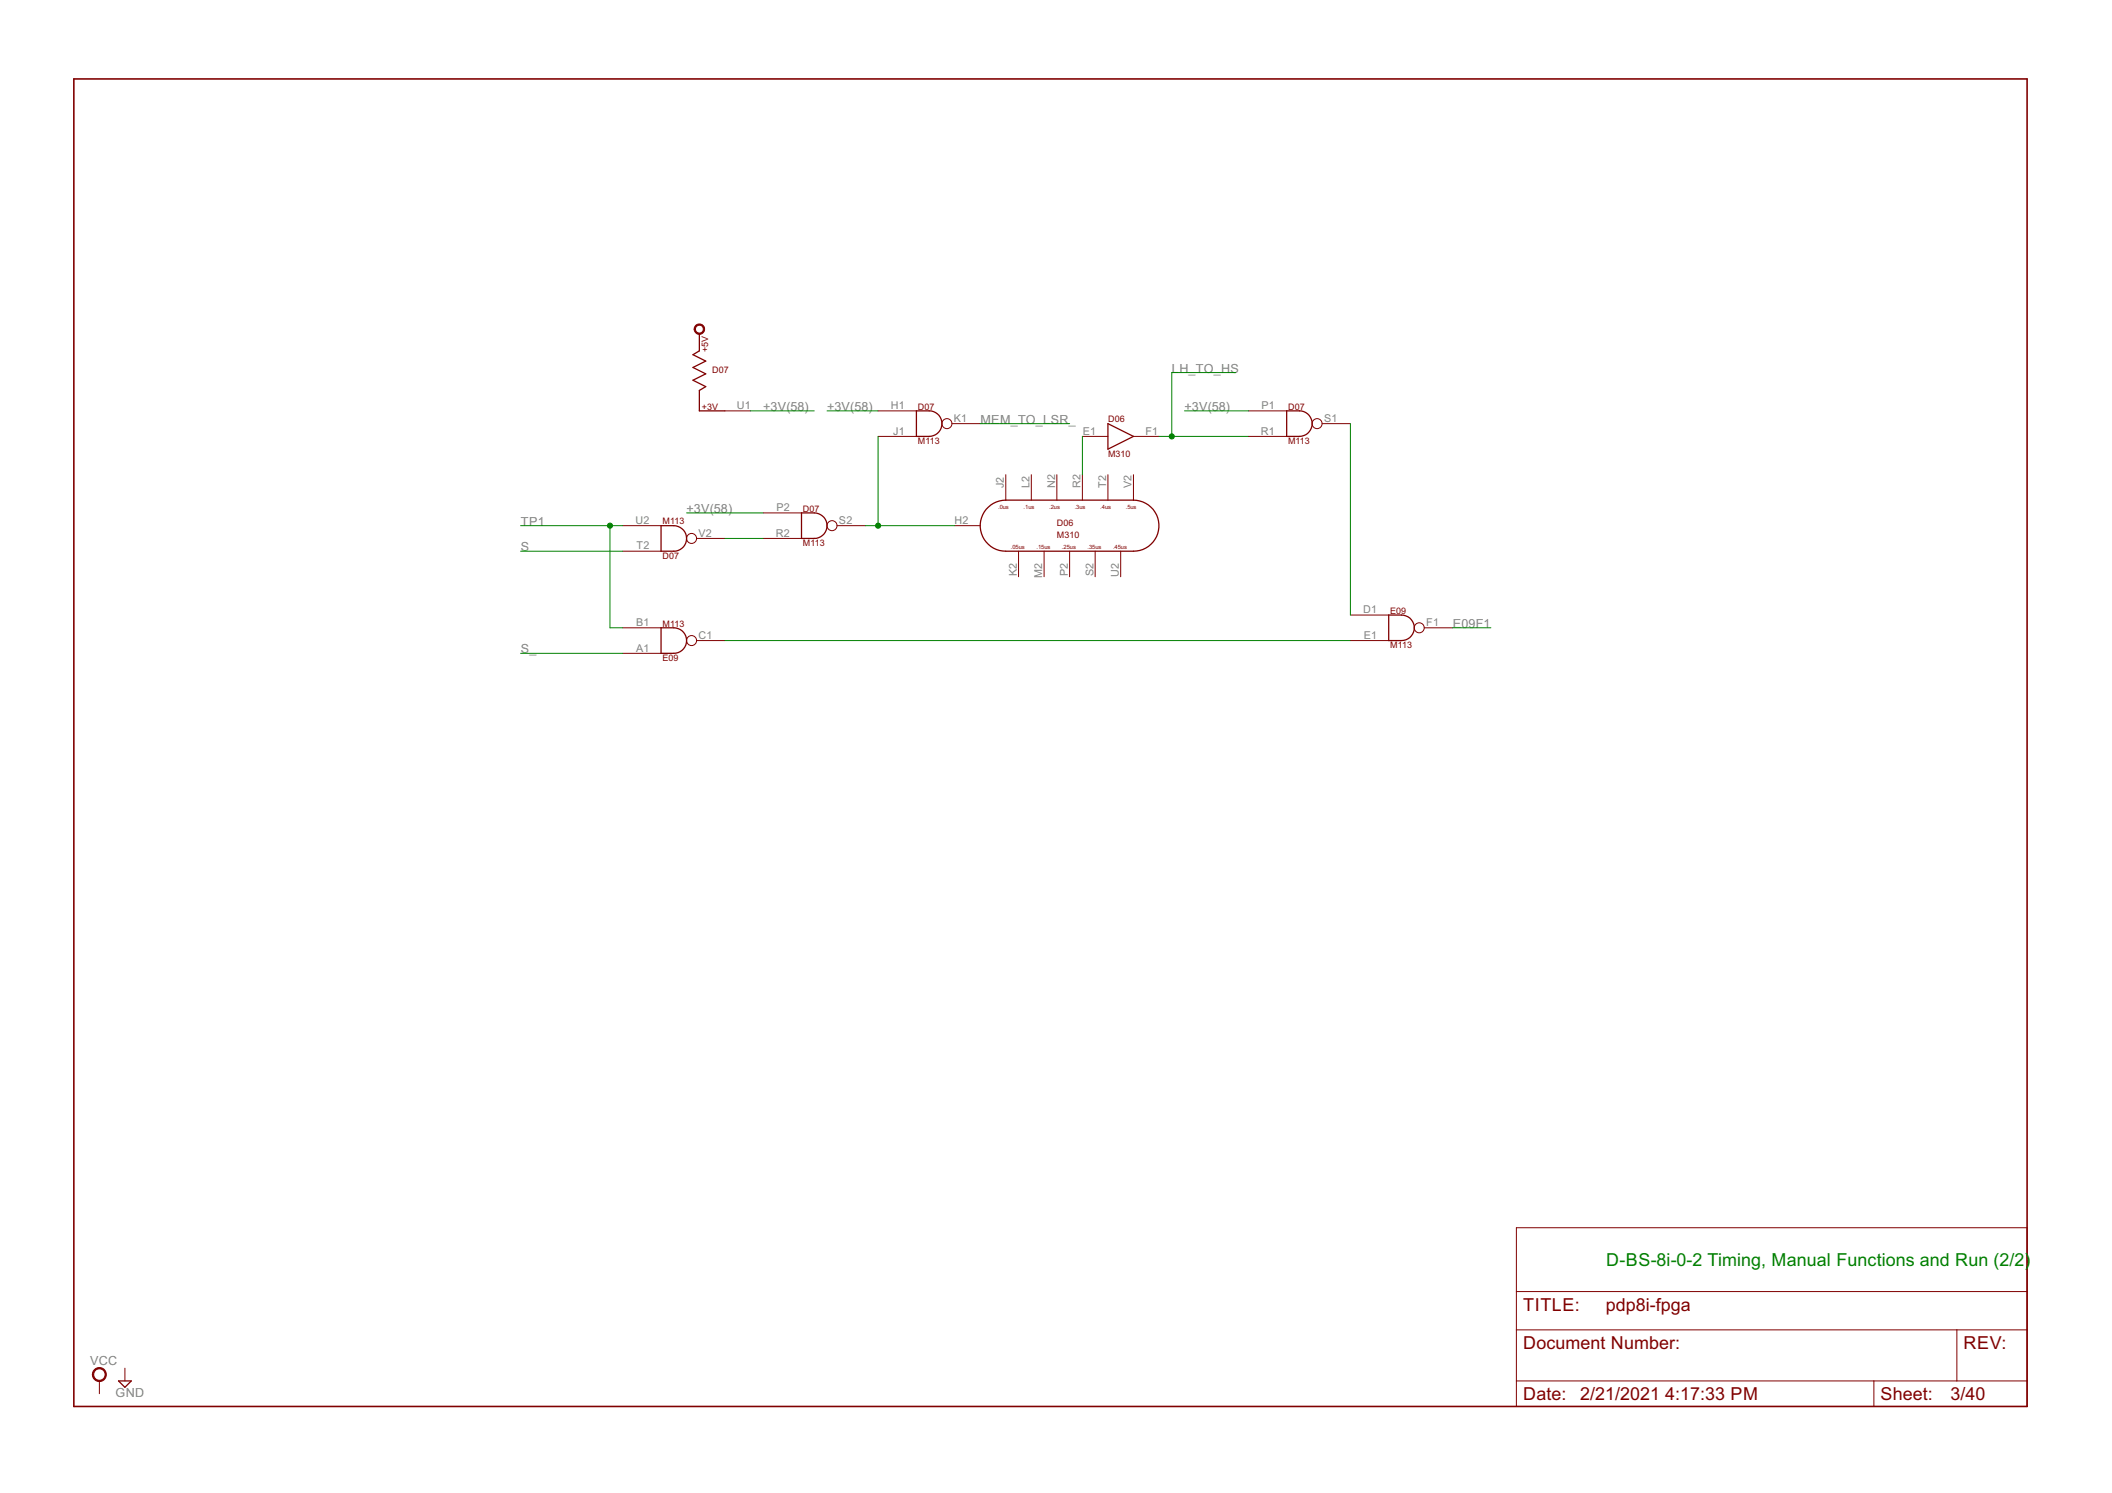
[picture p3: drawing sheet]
<svg xmlns="http://www.w3.org/2000/svg" width="420mm" height="297mm" viewBox="0 0 420 297" stroke-linecap="round" stroke-linejoin="round" font-family="sans-serif">
<path d="M14.7 15.7h388.6v264.1h-388.6z" fill="none" stroke="#800000" stroke-width=".32"/>
<g fill="none" stroke="#800000" stroke-width=".2">
<path d="M144.2 81.7h5.1M174.7 81.7h7.6M174.7 86.8h7.6M189.4 84.3h5.6M200.1 94.4v5.1M205.2 94.4v5.1M210.2 94.4v5.1M215.3 86.8h5.1M215.3 94.4v5.1M220.4 94.4v5.1M225.5 86.8h5.1M225.5 94.4v5.1"/>
<path d="M248.3 81.7h7.7M248.3 86.8h7.7M263 84.3h5.6M123.9 104.6h7.6M123.9 109.7h7.6M138.6 107.1h5.6M151.8 102h7.6M151.8 107.1h7.6M166.5 104.6h5.6M189.9 104.6h5.1M202.6 109.7v5M207.7 109.7v5"/>
<path d="M212.8 109.7v5M217.9 109.7v5M222.9 109.7v5M123.9 130h7.6M123.9 124.9h7.6M138.6 127.4h5.6M268.6 127.4h7.7M268.6 122.4h7.7M283.3 124.9h5.7M301.7 244.3h101.6v35.5h-101.6zM301.7 257h101.6M19.8 274.7v2.6"/>
<path d="M24.8 272.2v2.5M301.7 264.6h101.6M301.7 274.7h101.6M372.8 274.7v5.1M389.3 264.6v10.1"/>
<circle cx="188.4" cy="84.3" r=".99"/>
<circle cx="262" cy="84.3" r=".99"/>
<circle cx="137.6" cy="107.1" r=".99"/>
<circle cx="165.5" cy="104.6" r=".99"/>
<circle cx="137.6" cy="127.4" r=".99"/>
<circle cx="282.3" cy="124.9" r=".99"/>
</g>
<path d="M139.1 66.5v3.3l-1.2 .8 2.5 1.2-2.5 1.3 2.5 1.3-2.5 1.2 2.5 1.3-1.3 .8v4h5.1M182.3 81.7h2.5a2.54 2.54 0 0 1 2.6 2.6 2.54 2.54 0 0 1-2.6 2.5h-2.5zM220.4 84.3l5.1 2.5-5.1 2.6zM256 81.7h2.5a2.54 2.54 0 0 1 2.5 2.6 2.54 2.54 0 0 1-2.5 2.5h-2.5zM131.5 104.6h2.5a2.54 2.54 0 0 1 2.6 2.5 2.54 2.54 0 0 1-2.6 2.6h-2.5zM159.4 102h2.6a2.54 2.54 0 0 1 2.5 2.6 2.54 2.54 0 0 1-2.5 2.5h-2.6zM196.2 101.3a5.1 5.1 0 0 1 3.9-1.8h25.4a5.1 5.1 0 0 1 5.1 5.1 5.1 5.1 0 0 1-5.1 5.1h-25.4a5.1 5.1 0 0 1-4.6-3 5.1 5.1 0 0 1 .7-5.4zM131.5 124.9h2.5a2.54 2.54 0 0 1 2.6 2.5 2.54 2.54 0 0 1-2.6 2.6h-2.5zM276.3 122.4h2.5a2.54 2.54 0 0 1 2.5 2.5 2.54 2.54 0 0 1-2.5 2.5h-2.5zM23.6 274.7h2.5l-1.3 1.3z" fill="none" stroke="#800000" stroke-width=".25"/>
<g fill="#800000" stroke="#800000" stroke-width=".2">
<path d="M138.5 64.7a1.04 1.04 0 0 1 1.6 .3 1.04 1.04 0 0 1-.7 1.5 1.04 1.04 0 0 1-1.3-1h.2a.79 .79 0 0 1 1.1-.8 .79 .79 0 0 1 .3 1.3 .79 .79 0 0 1-1.3-.3l-.1-.2h-.2v-.3z" fill-rule="evenodd"/>
<path d="M18.8 272.5a1.39 1.39 0 0 1 2.2 .3 1.39 1.39 0 0 1-.9 2 1.39 1.39 0 0 1-1.7-1.3h.2a1.15 1.15 0 0 1 1.6-1.1 1.15 1.15 0 0 1 .3 1.9 1.15 1.15 0 0 1-1.8-.6l-.1-.2h-.2z" fill-rule="evenodd"/>
</g>
<g fill="none" stroke="#008000" stroke-width=".2">
<path d="M245.8 74.1h-12.7v12.7M149.3 81.7h12.7M164.5 81.7h10.2M174.7 86.8v17.8M195 84.3h17.8M215.3 86.8v7.6M230.6 86.8h17.7M235.6 81.7h12.7M268.6 84.3v38.1M103.6 109.7h20.3M103.6 104.6h20.3M121.3 104.6v20.3h2.6"/>
<path d="M136.6 102h15.2M144.2 107.1h7.6M172.1 104.6h17.8M103.6 130h20.3M144.2 127.4h124.4M289 124.9h7.6"/>
</g>
<g fill="#008000" stroke="#008000" stroke-width=".2">
<circle cx="121.3" cy="104.6" r=".51"/>
<circle cx="174.7" cy="104.6" r=".51"/>
<circle cx="233.1" cy="86.8" r=".51"/>
</g>
<text font-size="4" fill="#008000" x="319.5" y="251.9">D-BS-8i-0-2 Timing, Manual Functions and Run (2/2)</text>
<g font-size="4" fill="#800000">
<text x="303" y="260.8">TITLE:</text>
<text x="319.5" y="260.8">pdp8i-fpga</text>
<text x="303" y="268.4">Document Number:</text>
<text x="390.6" y="268.4">REV:</text>
<text x="303" y="278.6">Date: 2/21/2021</text>
<text x="331.3" y="278.6">4:17:33 PM</text>
<text x="374.1" y="278.6">Sheet:</text>
<text x="388" y="278.6">3/40</text>
</g>
<g font-size="2.8" fill="#808080">
<text x="233.1" y="74.1">LH_TO_HS</text>
<text x="151.8" y="81.7">+3V(58)</text>
<text x="164.5" y="81.7">+3V(58)</text>
<text x="235.6" y="81.7">+3V(58)</text>
<text x="195.1" y="84.3">MEM_TO_LSR_</text>
<text x="103.6" y="104.6">TP1</text>
<text x="136.6" y="102.1">+3V(58)</text>
<text x="103.6" y="109.7">S</text>
<text x="289" y="124.9">E09F1</text>
<text x="103.6" y="130">S_</text>
<text x="17.9" y="271.6">VCC</text>
<text x="23" y="277.9">GND</text>
</g>
<g font-size="2.4" fill="#808080">
<text x="146.6" y="81.4">U1</text>
<text x="177.2" y="81.4">H1</text>
<text x="189.8" y="83.9">K1</text>
<text x="251" y="81.4">P1</text>
<text x="263.4" y="83.9">S1</text>
<text x="177.7" y="86.5">J1</text>
<text x="215.4" y="86.5">E1</text>
<text x="227.9" y="86.5">F1</text>
<text x="250.8" y="86.5">R1</text>
<text x="154.5" y="101.7">P2</text>
<text x="199.7" y="97.1" transform="rotate(-90 199.7 97.1)">J2</text>
<text x="204.8" y="97.1" transform="rotate(-90 204.8 97.1)">L2</text>
<text x="209.9" y="97.1" transform="rotate(-90 209.9 97.1)">N2</text>
<text x="215" y="97.1" transform="rotate(-90 215 97.1)">R2</text>
<text x="220" y="97.1" transform="rotate(-90 220 97.1)">T2</text>
<text x="225.1" y="97.1" transform="rotate(-90 225.1 97.1)">V2</text>
<text x="126.4" y="104.2">U2</text>
<text x="139" y="106.8">V2</text>
<text x="154.3" y="106.8">R2</text>
<text x="166.9" y="104.2">S2</text>
<text x="189.9" y="104.2">H2</text>
<text x="126.6" y="109.3">T2</text>
<text x="202.3" y="114.7" transform="rotate(-90 202.3 114.7)">K2</text>
<text x="207.3" y="115" transform="rotate(-90 207.3 115)">M2</text>
<text x="212.4" y="114.7" transform="rotate(-90 212.4 114.7)">P2</text>
<text x="217.5" y="114.7" transform="rotate(-90 217.5 114.7)">S2</text>
<text x="222.6" y="114.8" transform="rotate(-90 222.6 114.8)">U2</text>
<text x="126.5" y="124.6">B1</text>
<text x="271.2" y="122">D1</text>
<text x="283.7" y="124.6">F1</text>
<text x="126.5" y="129.6">A1</text>
<text x="139" y="127.1">C1</text>
<text x="271.3" y="127.1">E1</text>
</g>
<g font-size="2" fill="#800000">
<text x="140.9" y="70.1" transform="rotate(-90 140.9 70.1)">+5V</text>
<text x="141.7" y="74.1">D07</text>
<text x="139.6" y="81.5">+3V</text>
<text x="182.6" y="81.5">D07</text>
<text x="256.2" y="81.5">D07</text>
<text x="182.6" y="88.3">M113</text>
<text x="220.4" y="84">D06</text>
<text x="256.2" y="88.3">M113</text>
<text x="220.4" y="90.9">M310</text>
<text x="159.7" y="101.8">D07</text>
<text x="131.8" y="104.3">M113</text>
<text x="210.3" y="104.6">D06</text>
<text x="210.3" y="107.1">M310</text>
<text x="131.8" y="111.2">D07</text>
<text x="159.7" y="108.7">M113</text>
<text x="131.8" y="124.7">M113</text>
<text x="276.6" y="122.1">E09</text>
<text x="131.8" y="131.5">E09</text>
<text x="276.6" y="129">M113</text>
</g>
<g font-size="1.3" fill="#800000">
<text x="198.6" y="101.3">.0us</text>
<text x="203.6" y="101.3">.1us</text>
<text x="208.7" y="101.3">.2us</text>
<text x="213.8" y="101.3">.3us</text>
<text x="218.9" y="101.3">.4us</text>
<text x="224" y="101.3">.5us</text>
<text x="201.1" y="109.2">.05us</text>
<text x="206.2" y="109.2">.15us</text>
<text x="211.3" y="109.2">.25us</text>
<text x="216.3" y="109.2">.35us</text>
<text x="221.4" y="109.2">.45us</text>
</g>
</svg>
